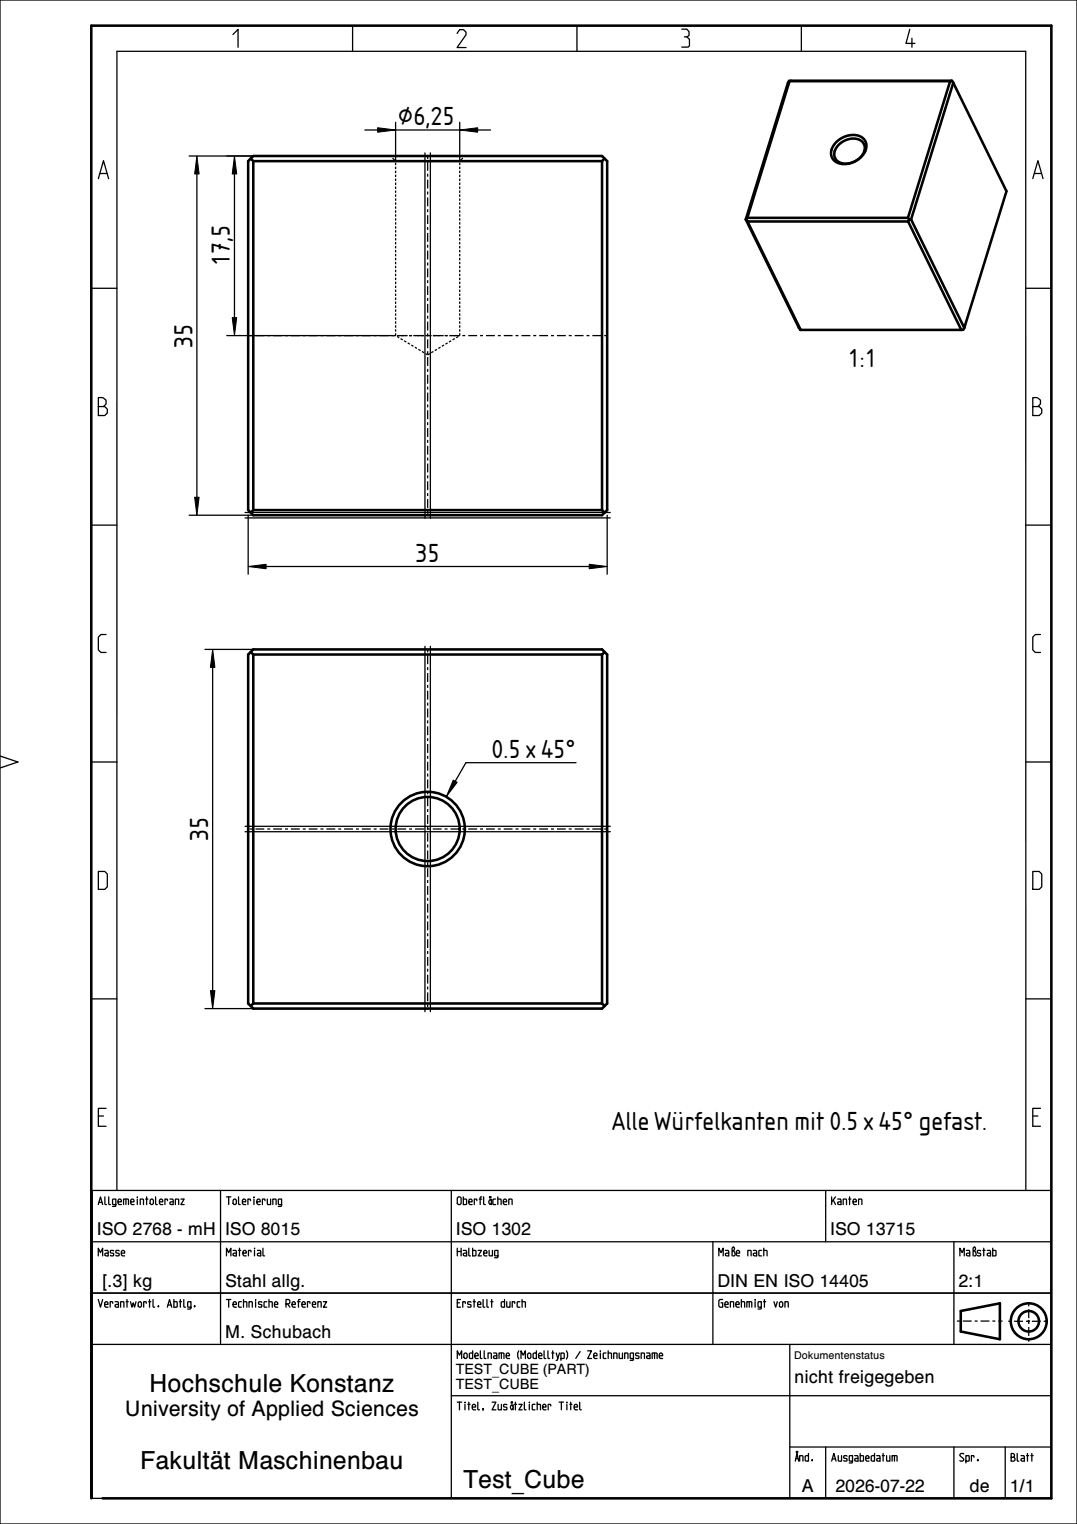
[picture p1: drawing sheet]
<svg xmlns="http://www.w3.org/2000/svg" width="210mm" height="297mm" viewBox="0 0 210 297" stroke-linecap="round" stroke-linejoin="round" font-family="sans-serif">
<path d="M83.4 30.4v70M118.4 65.4h-70M83.4 126.6v70M118.4 161.6h-70M186.6 257.5h8.9M196.6 257.5h8M200.6 261.5v-8" fill="none" stroke="#000" stroke-width=".25" stroke-dasharray=".6 .6 1.7 .6" stroke-linecap="butt"/>
<g fill="none" stroke="#000" stroke-width=".5">
<path d="M153.9 15.8l-.3 .3-8.2 26.7M153.9 15.8h.1M153.9 15.8h31.7M153.9 15.8l-8.2 26.7M153.9 15.8h31.4M185.3 15.8l-8.3 26.7M185.6 15.8h-.3M185.6 15.8l.3 .3M185.9 16.1l-8.3 26.7M185.9 16.1l10.3 21.2-8.2 26.6M48.9 30.9l.5 .5M49.4 30.4h68l1 1v68l-1 1h-68l-1-1v-68z"/>
<path d="M49.4 31.4v68M49.4 31.4h68M117.4 31.4v68M117.9 30.9l-.5 .5M163 27.8a4 4 0 0 1 5.5-.7 2.33 2.33 0 0 1 .1 2.5 4.2 4.2 0 0 1-5.8 1.8 2.39 2.39 0 0 1 .2-3.6zM163.5 28.2a3.5 3.5 0 0 1 4.6-.6 2.19 2.19 0 0 1-.6 3.3 3.2 3.2 0 0 1-4.6 .1 2.17 2.17 0 0 1 .6-2.8zM145.4 42.8l10.4 21.1 .3 .4M145.4 42.8h.1M145.5 42.8l.3 .4M145.7 42.5l-.2 .3M145.7 42.5h31.3M145.8 43.2l10.3 21.1"/>
<path d="M145.8 43.2h31.3M177 42.5l.3 .3M177.1 43.2l10.3 21.1M177.3 42.8l-.2 .4M177.6 42.8h-.3M177.6 42.8l10.4 21.1M156.1 64.3h31.3M188 63.9l-.2 .4h-.4M49.4 99.4h68M49.4 99.4l-.5 .5M117.4 99.4l.5 .5M48.9 127.1l.5 .5"/>
<path d="M49.4 126.6h68l1 1v68l-1 1h-68l-1-1v-68zM49.4 127.6v68M49.4 127.6h68M117.4 127.6v68M117.9 127.1l-.5 .5M49.4 195.6h68M49.4 195.6l-.5 .5M117.4 195.6l.5 .5M187.3 255.5l7.7-1.5v7l-7.7-1.5zM200.6 257.5h.1M17.8 292v-287h187.2v287h-185"/>
<circle cx="83.4" cy="161.6" r="7.3"/>
<circle cx="83.4" cy="161.6" r="6.3"/>
<circle cx="200.6" cy="257.5" r="3.5"/>
<circle cx="200.6" cy="257.5" r="2"/>
</g>
<path d="M38.4 30.4l.4 3.5h-.8zM45.7 30.4l.5 3.5h-.9zM73.6 24.9l3.5 .4-3.5 .5zM89.6 25.3l3.5-.4v.9zM45.3 61.9h.9l-.5 3.5zM38 96.9h.8l-.4 3.5zM48.4 110.4l3.5-.4v.8zM114.9 110l3.5 .4-3.5 .4zM41.5 126.6l.4 3.5h-.9zM88.4 152l.7 .5-2.1 2.8zM41 193.1h.9l-.4 3.5z" fill="#000"/>
<path d="M38.4 30.4l.4 3.5h-.8zM45.7 30.4l.5 3.5h-.9zM73.6 24.9l3.5 .4-3.5 .5zM89.6 25.3l3.5-.4v.9zM45.3 61.9h.9l-.5 3.5zM38 96.9h.8l-.4 3.5zM48.4 110.4l3.5-.4v.8zM114.9 110l3.5 .4-3.5 .4zM41.5 126.6l.4 3.5h-.9zM88.4 152l.7 .5-2.1 2.8zM41 193.1h.9l-.4 3.5z" fill="none" stroke="#000" stroke-width=".19"/>
<g fill="none" stroke="#000" stroke-width=".25">
<path d="M0 0h210v297h-210zM68.8 5v5M112.5 5v5M156.3 5v5M36.9 30.4h80.5M38.4 33.9v63M45.7 33.9v28M71.1 25.3h2.5M76.5 30.8l.6 .6M77.1 23.8v7.6M77.1 31.7v.5M77.1 32.5v.4"/>
<path d="M77.1 33.3v.4M77.1 34v.5M77.1 34.8v.5M77.1 35.6v.4M77.1 36.3v.5M77.1 37.1v.5M77.1 37.9v.5M77.1 38.7v.4M77.1 39.4v.5M77.1 25.3h12.5M77.1 31.4h.1M77.5 31.4h.4"/>
<path d="M78.2 31.4h.5M79 31.4h.5M79.8 31.4h.5M80.6 31.4h.4M81.4 31.4h.4M82.1 31.4h.5M82.9 29.8v71.2M82.9 31.4h.5M83.7 31.4h.5M83.9 29.8v71.2M84.5 31.4h.5M85.3 31.4h.4"/>
<path d="M86 31.4h.5M86.8 31.4h.5M87.6 31.4h.5M88.4 31.4h.5M89.2 31.4h.4M89.6 23.8v7.6M89.6 31.7v.5M89.6 32.5v.4M89.6 33.3v.4M89.6 34v.5M89.6 34.8v.5M89.6 35.6v.4"/>
<path d="M89.6 36.3v.5M89.6 37.1v.5M89.6 37.9v.5M89.6 38.7v.4M89.6 39.4v.5M90.2 30.8l-.6 .6M93.1 25.3h2.5M17.8 56.2h5M77.1 40.2v.5M77.1 41v.4M77.1 41.8v.4M77.1 42.5v.5"/>
<path d="M77.1 43.3v.5M77.1 44.1v.4M77.1 44.8v.5M77.1 45.6v.5M77.1 46.4v.5M77.1 47.2v.4M77.1 47.9v.5M77.1 48.7v.5M77.1 49.5v.4M77.1 50.3v.4M77.1 51v.5M77.1 51.8v.5"/>
<path d="M77.1 52.6v.4M77.1 53.3v.5M77.1 54.1v.5M77.1 54.9v.5M77.1 55.7v.4M77.1 56.4v.5M77.1 57.2v.5M77.1 58v.4M77.1 58.8v.4M77.1 59.5v.5M89.6 40.2v.5M89.6 41v.4"/>
<path d="M89.6 41.8v.4M89.6 42.5v.5M89.6 43.3v.5M89.6 44.1v.4M89.6 44.8v.5M89.6 45.6v.5M89.6 46.4v.5M89.6 47.2v.4M89.6 47.9v.5M89.6 48.7v.5M89.6 49.5v.4M89.6 50.3v.4"/>
<path d="M89.6 51v.5M89.6 51.8v.5M89.6 52.6v.4M89.6 53.3v.5M89.6 54.1v.5M89.6 54.9v.5M89.6 55.7v.4M89.6 56.4v.5M89.6 57.2v.5M89.6 58v.4M89.6 58.8v.4M89.6 59.5v.5"/>
<path d="M200 56.2h5M77.1 60.3v.5M77.1 61.1v.4M77.1 61.8v.5M77.1 62.6v.5M77.1 63.4v.5M77.1 64.2v.4M77.1 64.9v.5h-32.9M77.4 65.6l.4 .2M77.5 65.4h.4M78.1 66l.4 .2M78.2 65.4h.5"/>
<path d="M78.8 66.4l.4 .3M79 65.4h.5M79.5 66.8l.4 .3M79.8 65.4h.5M80.2 67.2l.4 .3M80.6 65.4h.4M80.9 67.7l.4 .2M81.4 65.4h.4M81.6 68.1l.4 .2M82.1 65.4h.5M82.3 68.5l.4 .2M82.9 65.4h.5"/>
<path d="M83 68.9l.4 .3 .4-.3M83.7 65.4h.5M84.5 65.4h.5M84.5 68.5l-.4 .2M85.2 68.1l-.4 .2M85.3 65.4h.4M85.9 67.7l-.4 .2M86 65.4h.5M86.6 67.2l-.4 .3M86.8 65.4h.5M87.3 66.8l-.4 .3M87.6 65.4h.5"/>
<path d="M88 66.4l-.4 .3M88.4 65.4h.5M88.7 66l-.5 .2M89.4 65.6l-.5 .2M89.6 64.9v.5h-.4M89.6 60.3v.5M89.6 61.1v.4M89.6 61.8v.5M89.6 62.6v.5M89.6 63.4v.5M89.6 64.2v.4M47.8 99.9h71.2"/>
<path d="M17.8 102.3h5M36.9 100.4h80.5M47.8 100.9h71.2M48.4 100.4v11.5M51.9 110.4h63M118.4 100.4v11.5M200 102.3h5M40 126.6h9.4M41.5 130.1v63M82.9 126v71.2M83.9 126v71.2M0 147.3l3.5 1.2-3.5 1.2"/>
<path d="M17.8 148.5h5M112.3 148.6h-21.4l-2.1 3.6M200 148.5h5M47.8 162.1h71.2M47.8 161h71.2M17.8 194.7h5M40 196.6h9.4M200 194.7h5M18 232h187v60h-187zM22.8 232v-222h177.2v222M43 232v30M88 232v60"/>
<path d="M161 232v10M18 252h187M18 242h187M139 242v20M186 242v20M18 262h187M88 272h117M154 262v30M154 282h51M161 282v10M186 282v10M196 282v10"/>
</g>
<g font-size="5.3">
<text x="77.5" y="24.5">⌀6,25</text>
<text x="44.8" y="51.9" transform="rotate(-90 44.8 51.9)">17,5</text>
<text x="37.5" y="67.8" transform="rotate(-90 37.5 67.8)">35</text>
<text x="165.3" y="71.6">1:1</text>
<text x="81" y="109.5">35</text>
<text x="95.9" y="147.8">0.5 x 45°</text>
<text x="40.6" y="163.9" transform="rotate(-90 40.6 163.9)">35</text>
<text x="119.3" y="220.2">Alle Würfelkanten mit 0.5 x 45° gefast.</text>
</g>
<g font-size="4.9">
<text x="29.1" y="271.3">Hochschule Konstanz</text>
<text x="27.4" y="286.3">Fakultät Maschinenbau</text>
<text x="90.3" y="290">Test_Cube</text>
</g>
<g font-size="4.5">
<text x="45.4" y="9.2">1</text>
<text x="89.1" y="9.3">2</text>
<text x="132.9" y="9.2">3</text>
<text x="176.6" y="9.2">4</text>
<text x="19.2" y="34.8">A</text>
<text x="201.4" y="34.8">A</text>
<text x="19.2" y="81">B</text>
<text x="201.4" y="81">B</text>
<text x="19.2" y="127.2">C</text>
<text x="201.4" y="127.2">C</text>
<text x="19.2" y="173.3">D</text>
<text x="201.4" y="173.3">D</text>
<text x="19.2" y="219.5">E</text>
<text x="201.4" y="219.5">E</text>
</g>
<text font-size="4.2" x="24.4" y="275.9">University of Applied Sciences</text>
<g font-size="3.5">
<text x="18.9" y="240.8">ISO 2768 - mH</text>
<text x="43.9" y="240.8">ISO 8015</text>
<text x="88.9" y="240.8">ISO 1302</text>
<text x="161.9" y="240.8">ISO 13715</text>
<text x="19.9" y="250.8">[.3] kg</text>
<text x="43.9" y="250.8">Stahl allg.</text>
<text x="139.9" y="250.8">DIN EN ISO 14405</text>
<text x="186.9" y="250.8">2:1</text>
<text x="43.9" y="260.8">M. Schubach</text>
<text x="154.9" y="269.5">nicht freigegeben</text>
<text x="156.3" y="290.8">A</text>
<text x="162.9" y="290.8">2026-07-22</text>
<text x="189" y="290.8">de</text>
<text x="196.9" y="290.8">1/1</text>
</g>
<g font-size="2.8">
<text x="88.9" y="267.8">TEST_CUBE (PART)</text>
<text x="88.9" y="270.8">TEST_CUBE</text>
</g>
<text font-size="2.1" x="154.9" y="264.8">Dokumentenstatus</text>
<g font-size="2">
<text x="18.9" y="234.8">Allgemeintoleranz</text>
<text x="43.9" y="234.8">Tolerierung</text>
<text x="88.9" y="234.8">Oberflächen</text>
<text x="161.9" y="234.8">Kanten</text>
<text x="18.9" y="244.8">Masse</text>
<text x="43.9" y="244.8">Material</text>
<text x="88.9" y="244.8">Halbzeug</text>
<text x="139.9" y="244.8">Maße nach</text>
<text x="186.9" y="244.8">Maßstab</text>
<text x="18.9" y="254.8">Verantwortl. Abtlg.</text>
<text x="43.9" y="254.8">Technische Referenz</text>
<text x="88.9" y="254.8">Erstellt durch</text>
<text x="139.9" y="254.8">Genehmigt von</text>
<text x="88.9" y="264.8">Modellname (Modelltyp) / Zeichnungsname</text>
<text x="88.9" y="274.8">Titel, Zusätzlicher Titel</text>
<text x="154.9" y="284.8">Änd.</text>
<text x="161.9" y="284.8">Ausgabedatum</text>
<text x="186.9" y="284.8">Spr.</text>
<text x="196.9" y="284.8">Blatt</text>
</g>
</svg>
